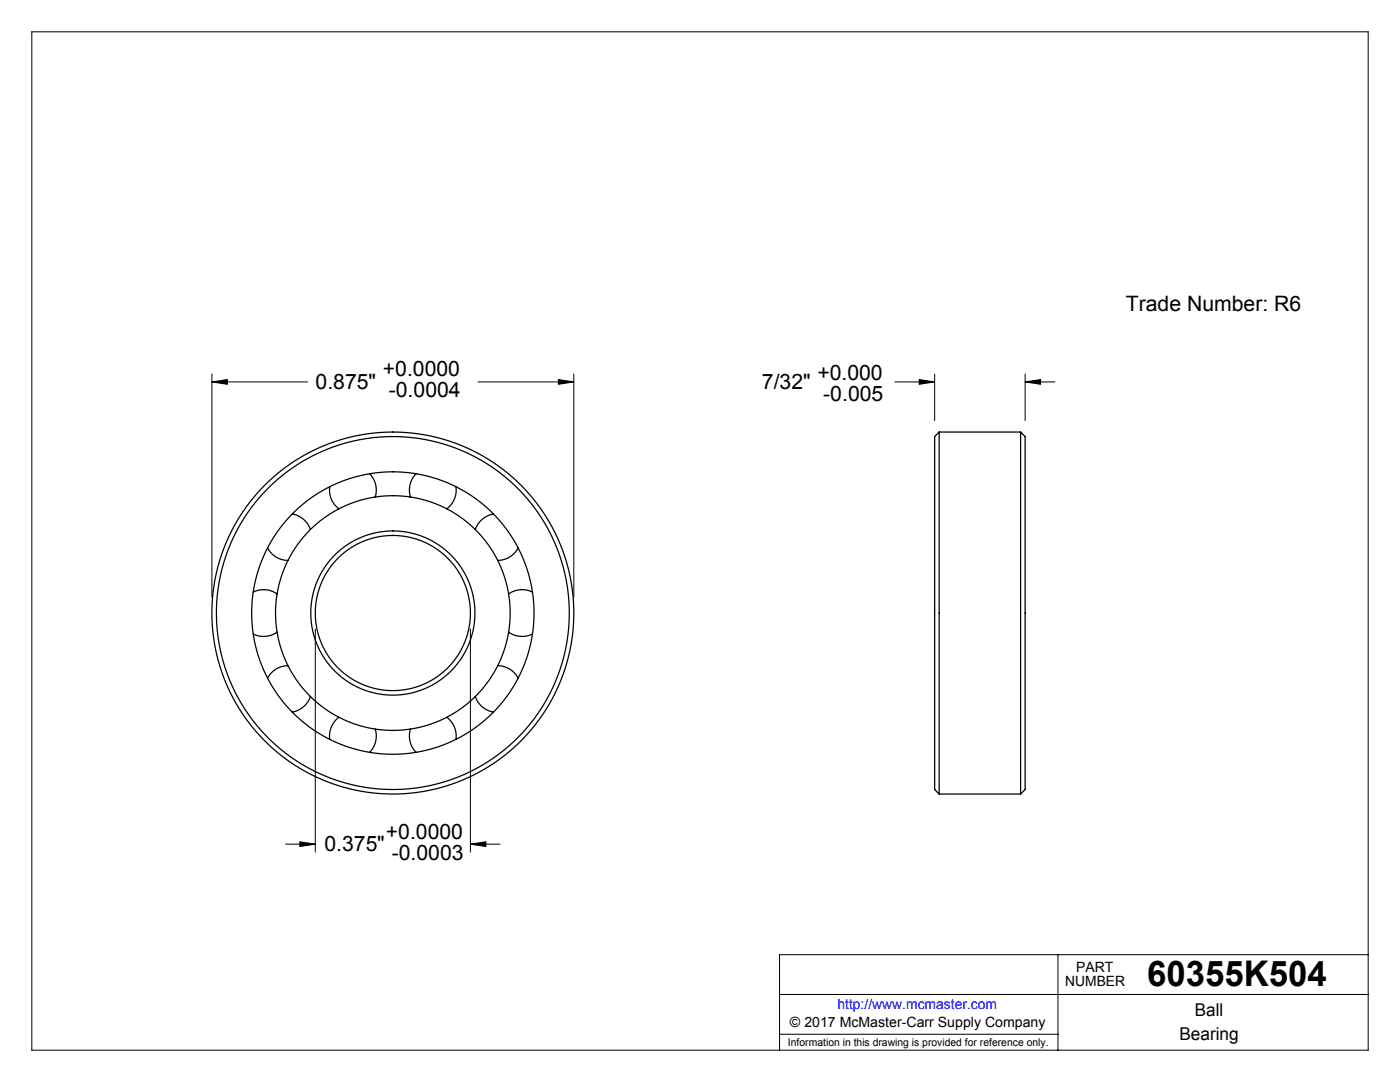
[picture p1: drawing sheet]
<svg xmlns="http://www.w3.org/2000/svg" width="279mm" height="216mm" viewBox="0 0 279 216" stroke-linecap="round" stroke-linejoin="round" font-family="sans-serif">
<g fill="none" stroke="#000" stroke-width=".2">
<path d="M6.3 6.3h266.8v203.2h-266.8zM42.3 76.2l3.1-.5v1zM42.3 74.6v44.6M42.3 76.2h19.1M95.4 76.2h19.1M111.4 75.7l3.1 .5-3.1 .5zM114.5 74.6v44.6M178.6 76.2h7.9M183.4 75.7l3.1 .5-3.1 .5zM186.5 74.6v9.3M204.6 76.2l3.1-.5v1zM204.6 76.2h5.9"/>
<path d="M204.6 74.6v9.3M62.9 125.5v44.5M93.9 125.5v44.5M57 168.4h5.9M59.8 168l3.1 .4-3.1 .5zM93.9 168.4l3.1-.4v.9zM93.9 168.4h5.9M155.6 198.4h117.5M211.1 190.5v19M273.1 190.5h-117.5v19M155.6 206.4h55.5"/>
</g>
<path d="M42.3 76.2l3.1-.5v1zM111.4 75.7l3.1 .5-3.1 .5zM93.9 168.4l3.1-.4v.9zM59.8 168l3.1 .4-3.1 .5zM183.4 75.7l3.1 .5-3.1 .5zM204.6 76.2l3.1-.5v1z" fill="#000"/>
<g fill="none" stroke="#000" stroke-width=".25">
<path d="M65.8 97.1a4.7 4.7 0 0 0 1.8 4.4M73.8 94.5v.1a4.7 4.7 0 0 1 1.1 4.6M83 94.5v.1a4.7 4.7 0 0 0-1.1 4.6M91 97.1a4.7 4.7 0 0 1-1.8 4.4M187.4 86.2v72.2M187.4 86.2l-.9 .9v70.4l.9 .9M187.4 86.2h16.3M203.7 86.2l.9 .9v70.4l-.9 .9M203.7 86.2v72.2M50.5 118.1h.1a4.7 4.7 0 0 1 4.7 .4M53.4 109.3a4.7 4.7 0 0 0 4.1 2.5M58.3 102.6a4.7 4.7 0 0 1 3.6 3.1"/>
<path d="M98.5 102.6a4.7 4.7 0 0 0-3.6 3.1M103.4 109.3a4.7 4.7 0 0 1-4.1 2.5M106.3 118.1a4.7 4.7 0 0 0-4.8 .4M55.3 126.1l-.1 .1a4.7 4.7 0 0 1-4.7 .3M57.5 132.8h-.1a4.7 4.7 0 0 0-4 2.5M61.9 139a4.7 4.7 0 0 1-3.6 3.1M94.9 139a4.7 4.7 0 0 0 3.6 3.1M99.3 132.8h.1a4.7 4.7 0 0 1 4 2.5M101.5 126.1l.1 .1a4.7 4.7 0 0 0 4.7 .3M67.6 143.1a4.7 4.7 0 0 0-1.8 4.4M74.9 145.5a4.7 4.7 0 0 1-1.1 4.6M81.9 145.5a4.7 4.7 0 0 0 1.1 4.6"/>
<path d="M89.2 143.1a4.7 4.7 0 0 1 1.8 4.4M187.4 158.4h16.3"/>
<circle cx="78.4" cy="122.3" r="35.2"/>
<circle cx="78.4" cy="122.3" r="23.4"/>
<circle cx="78.4" cy="122.3" r="28.2"/>
<circle cx="78.4" cy="122.3" r="16.4"/>
<circle cx="78.4" cy="122.3" r="36.1"/>
<circle cx="78.4" cy="122.3" r="15.5"/>
</g>
<text font-size="7.1" x="228.9" y="196.8">60355K504</text>
<g font-size="4.2">
<text x="224.7" y="62.1">Trade Number: R6</text>
<text x="63" y="77.6">0.875&quot;</text>
<text x="76.4" y="75.1">+0.0000</text>
<text x="152.1" y="77.6">7/32&quot;</text>
<text x="163.1" y="75.8">+0.000</text>
<text x="77.6" y="79.3">-0.0004</text>
<text x="164.3" y="80">-0.005</text>
<text x="77" y="167.4">+0.0000</text>
<text x="64.8" y="169.8">0.375&quot;</text>
<text x="78.2" y="171.7">-0.0003</text>
</g>
<g font-size="3.5">
<text x="238.5" y="202.8">Ball</text>
<text x="235.4" y="207.5">Bearing</text>
</g>
<g font-size="2.8">
<text x="212.6" y="196.8">NUMBER</text>
<text x="214.8" y="194">PART</text>
<text x="157.7" y="205">© 2017 McMaster-Carr Supply Company</text>
</g>
<text font-size="2.8" fill="#00f" x="167.1" y="201.4">http://www.mcmaster.com</text>
<text font-size="2.1" x="157.3" y="208.6">Information in this drawing is provided for reference only.</text>
</svg>
